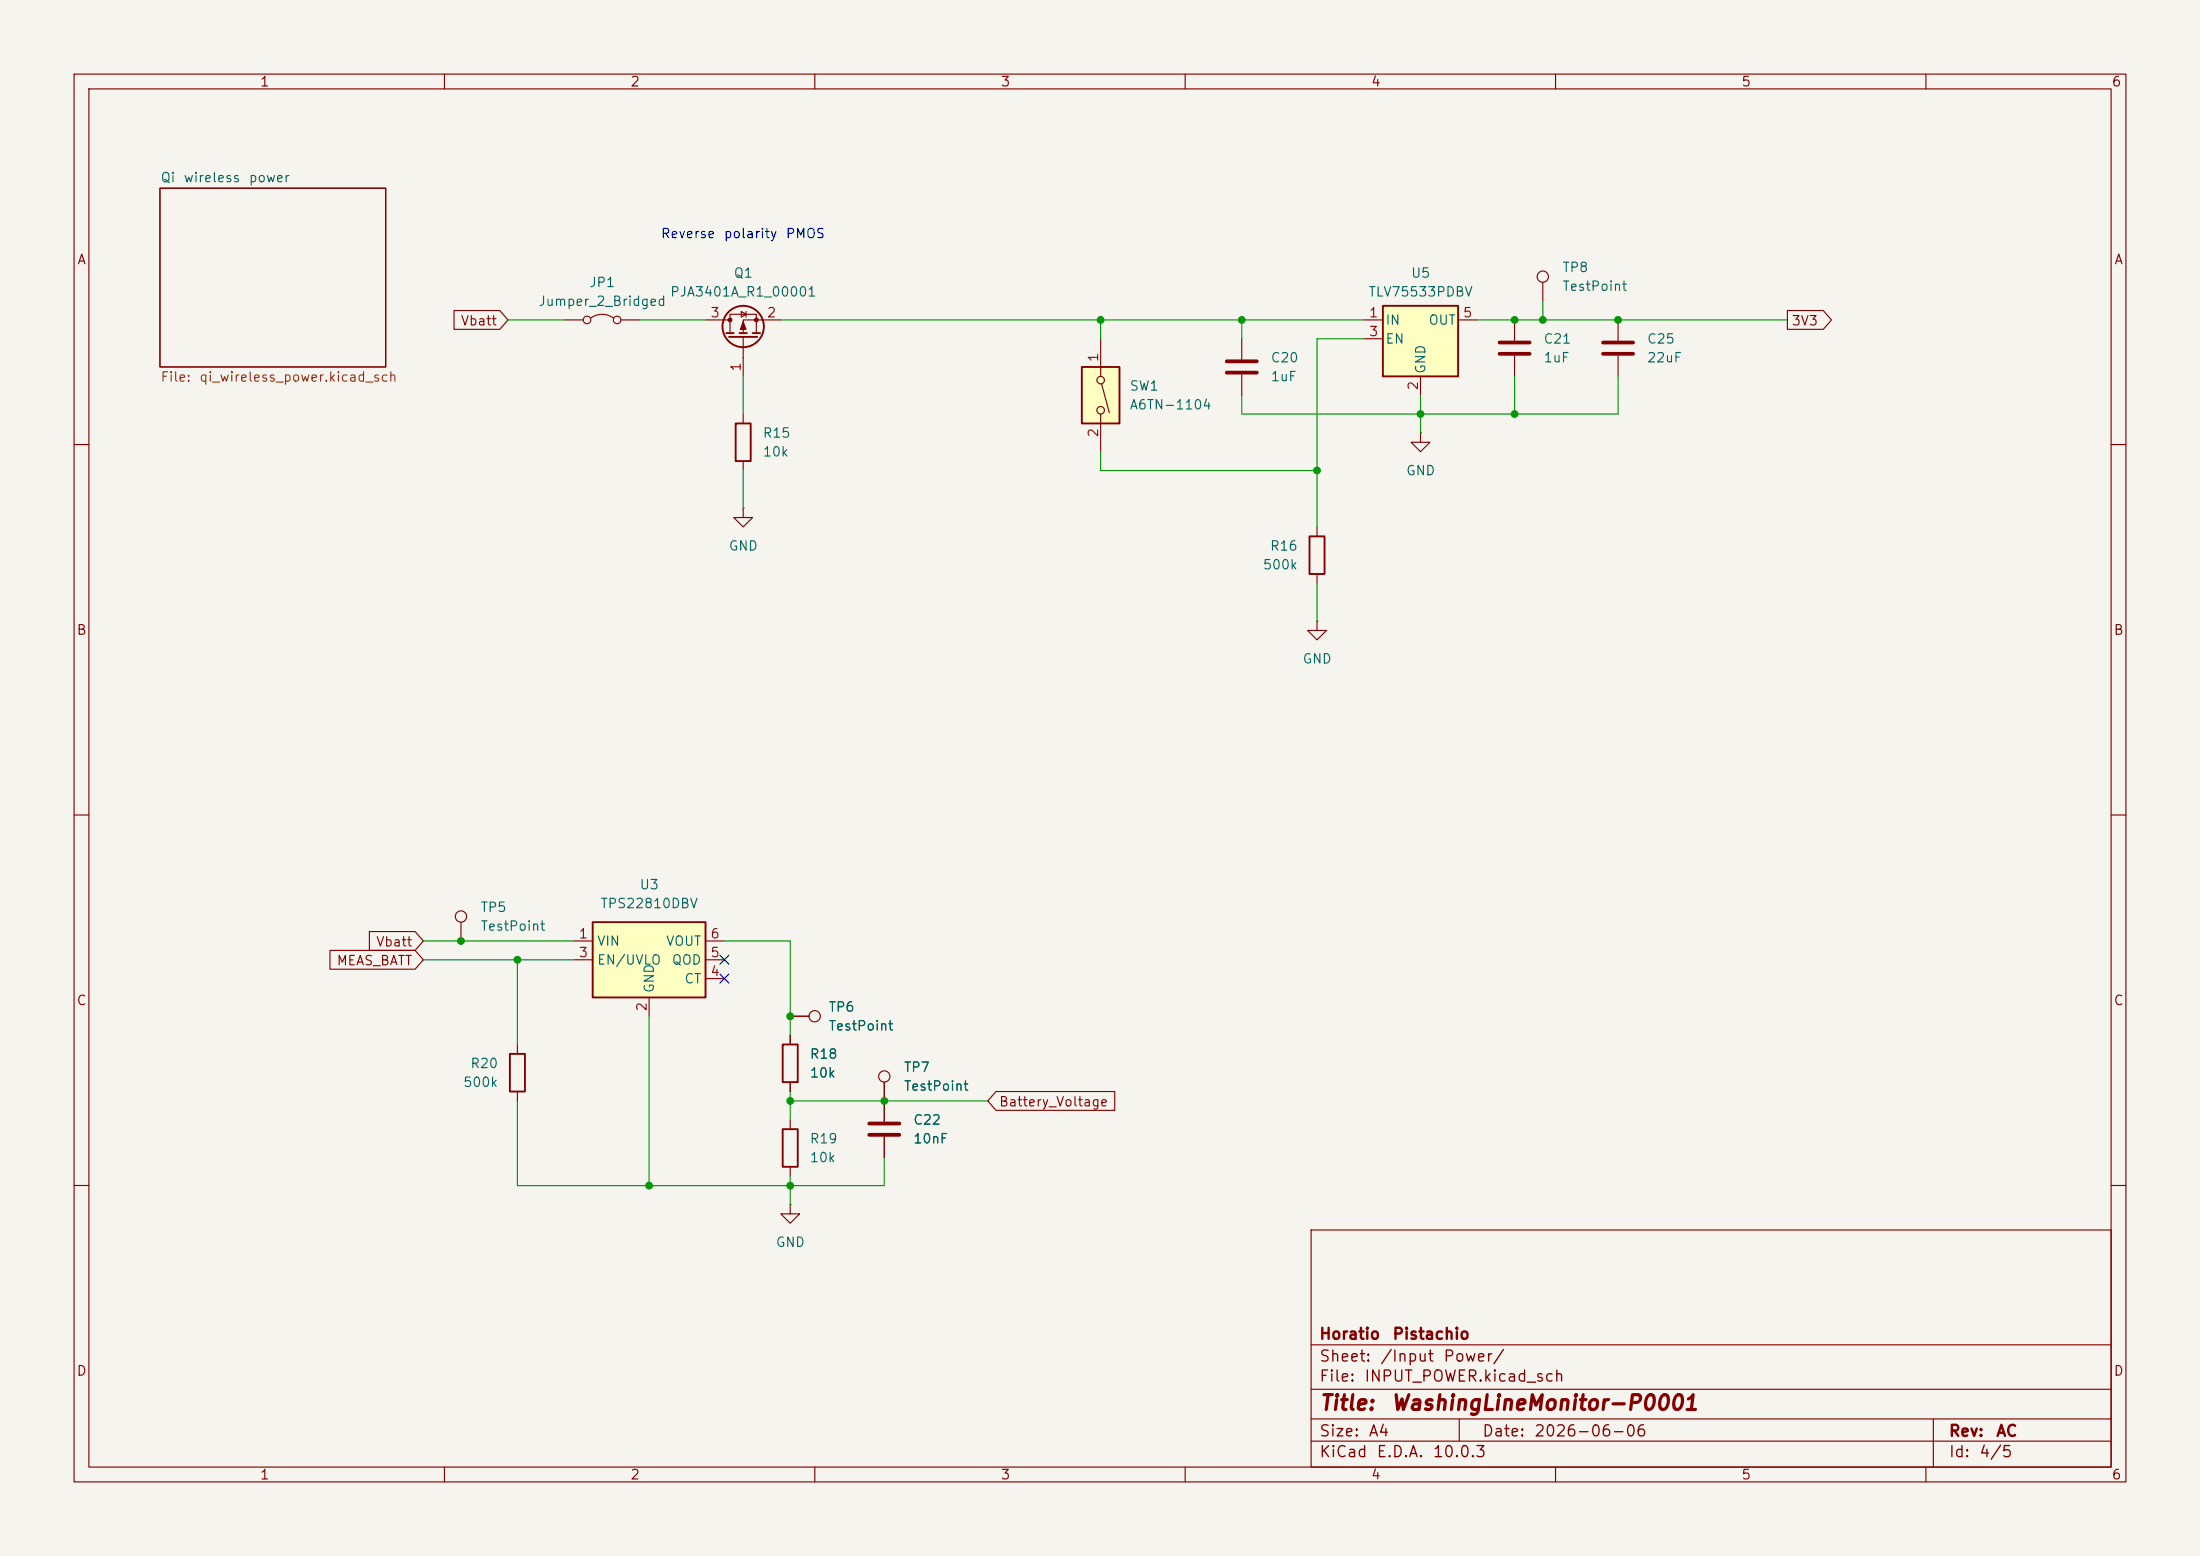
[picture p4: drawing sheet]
<svg xmlns="http://www.w3.org/2000/svg" width="297mm" height="210mm" viewBox="0 0 297 210" stroke-linecap="round" stroke-linejoin="round" font-family="sans-serif">
<path d="M0 0h297v210h-297z" fill="#f5f4ef" stroke="#f5f4ef" stroke-width=".14"/>
<g fill="none" stroke="#840000" stroke-width=".15">
<path d="M10 10h277v190h-277zM12 12h273v186h-273zM60 10v2M110 10v2M160 10v2M210 10v2M260 10v2M21.6 25.4h30.5v24.1h-30.5zM10 60h2M285 60h2M10 110h2M285 110h2"/>
<path d="M119.4 148.6v2.8M119.4 153.4v2.8M10 160h2M177 166h108v32h-108zM285 160h2M60 198v2M110 198v2M160 198v2M177 194.5h108M177 191.5h108M177 187.5h108M177 181.5h108"/>
<path d="M197 191.5v3M210 198v2M260 198v2M261 191.5v6.5"/>
</g>
<path d="M117.3 151.6h4.1M117.3 153.2h4.1" fill="none" stroke="#840000" stroke-width=".51"/>
<path d="M186.7 41.3h10.1v9.5h-10.1z" fill="#ffffc2"/>
<g fill="none" stroke="#840000" stroke-width=".25">
<path d="M98 45h1.1M98.4 45.5h3.8M99.8 45h1M101.6 45h1M186.7 41.3h10.1v9.5h-10.1zM176.8 72.4h2v5.1h-2zM68.8 142.2h2.1v5.1h-2.1zM105.7 152.4h2v5.1h-2zM105.7 141h2v5.1h-2z"/>
<circle cx="100.3" cy="44.1" r="2.79"/>
</g>
<g fill="none" stroke="#840000" stroke-width=".15">
<path d="M208.3 38.1v2.5M76.2 43.2h2.5M79.8 42.9a2.54 2.54 0 0 1 3 0M83.8 43.2h2.6M95.2 43.2h3.4M98.6 45v-2.6h3.5v2.6M100.1 42l.6 .4-.6 .4zM100.3 45.5v5.3M100.7 42v.8M105.4 43.2h-5.1v1.8M184.1 43.2h2.6M184.1 45.7h2.6"/>
<path d="M191.8 58.4v1.3h1.2l-1.2 1.3-1.3-1.3h1.3M191.8 58.4h.1M191.8 50.8v2.5M196.8 43.2h2.6M204.5 43.2v2.8M204.5 48v2.8M218.4 43.2v2.8M218.4 48v2.8M177.8 71.1v1.3M177.8 77.5v1.2M177.8 83.8v1.3h1.3l-1.3 1.3-1.3-1.3h1.3M177.8 83.8h.1"/>
<path d="M62.2 124.5v2.5M106.7 139.7v1.3M106.7 137.2h2.5M69.8 141v1.2M69.8 147.3v1.3M106.7 146.1v1.2M106.7 151.1v1.3M106.7 157.5v1.3M106.7 162.6v1.2h1.2l-1.2 1.3-1.3-1.3h1.3M106.7 162.6h.1"/>
<circle cx="208.3" cy="37.3" r=".76"/>
<circle cx="79.2" cy="43.2" r=".51"/>
<circle cx="83.3" cy="43.2" r=".51"/>
<circle cx="62.2" cy="123.7" r=".76"/>
<circle cx="110" cy="137.2" r=".76"/>
</g>
<g fill="#840000" stroke="#840000" stroke-width=".15">
<path d="M100.3 43.4l.4 1.1h-.8z"/>
<circle cx="98.6" cy="43.2" r=".25"/>
<circle cx="102.1" cy="43.2" r=".25"/>
</g>
<path d="M202.4 46.2h4.1M202.4 47.8h4.1M216.4 46.2h4.1M216.4 47.8h4.1" fill="none" stroke="#840000" stroke-width=".51"/>
<path d="M80 124.5h15.2v10.1h-15.2z" fill="#ffffc2"/>
<path d="M80 124.5h15.2v10.1h-15.2z" fill="none" stroke="#840000" stroke-width=".25"/>
<path d="M167.6 45.7v2.8M167.6 50.5v2.8M77.5 127h2.5M77.5 129.5h2.5M87.6 134.6v2.6M95.2 127h2.6M95.2 129.5h2.6M95.2 132.1h2.6" fill="none" stroke="#840000" stroke-width=".15"/>
<path d="M165.6 50.3h4.1M165.6 48.8h4.1" fill="none" stroke="#840000" stroke-width=".51"/>
<path d="M146 49.5h5.1v7.7h-5.1z" fill="#ffffc2"/>
<g fill="none" stroke="#840000" stroke-width=".15">
<path d="M61.3 41.9h6.2l1.1 1.3-1.1 1.3h-6.2zM100.3 55.9v1.3M148.6 45.7v5.1M148.6 55.9v5.1M148.7 51.8l1.1 3.9M241.3 41.9h4.8l1.2 1.3-1.2 1.3h-4.8zM100.3 68.6v1.3h1.3l-1.3 1.2-1.2-1.2h1.2M100.3 68.6h.1M100.3 62.2v1.3M44.5 128.3h11.5l1.1 1.2-1.1 1.3h-11.5zM49.9 125.7h6.1l1.1 1.3-1.1 1.3h-6.1zM106.7 137.2h2.5"/>
<path d="M106.7 139.7v1.3M106.7 146.1v1.2M119.4 146.1v5.3M119.4 153.4v2.8M134.5 147.3h16v2.6h-16l-1.2-1.3z"/>
<circle cx="148.6" cy="55.4" r=".51"/>
<circle cx="148.6" cy="51.3" r=".51"/>
<circle cx="119.4" cy="145.3" r=".76"/>
</g>
<path d="M99.3 57.2h2v5h-2zM146 49.5h5.1v7.7h-5.1z" fill="none" stroke="#840000" stroke-width=".25"/>
<g fill="none" stroke="#009600" stroke-width=".15">
<path d="M68.6 43.2h7.6M86.4 43.2h8.8M100.3 50.8v5.1M105.4 43.2h78.7M148.6 43.2v2.5M167.6 43.2v2.5M184.1 45.7h-6.3v25.4M191.8 53.3v5.1M199.4 43.2h41.9M204.5 50.8v5.1M208.3 40.6v2.6M218.4 50.8v5.1h-50.8v-2.6"/>
<path d="M100.3 63.5v5.1M148.6 61v2.5h29.2M177.8 78.7v5.1M57.1 129.5h20.4M57.1 127h20.4M69.8 129.5v11.5M87.6 137.2v22.8M97.8 127h8.9v12.7M69.8 148.6v11.4h49.6v-3.8M106.7 148.6h26.6M106.7 147.3v3.8M106.7 158.8v3.8"/>
</g>
<path d="M97.2 131.5l1.2 1.2M97.2 128.9l1.2 1.2M98.4 131.5l-1.2 1.2M98.4 128.9l-1.2 1.2" fill="none" stroke="#000084" stroke-width=".15"/>
<g fill="#009600" stroke="#009600" stroke-width=".14">
<circle cx="69.8" cy="129.5" r=".46"/>
<circle cx="62.2" cy="127" r=".46"/>
<circle cx="191.8" cy="55.9" r=".46"/>
<circle cx="208.3" cy="43.2" r=".46"/>
<circle cx="204.5" cy="43.2" r=".46"/>
<circle cx="204.5" cy="55.9" r=".46"/>
<circle cx="218.4" cy="43.2" r=".46"/>
<circle cx="177.8" cy="63.5" r=".46"/>
<circle cx="148.6" cy="43.2" r=".46"/>
<circle cx="167.6" cy="43.2" r=".46"/>
<circle cx="119.4" cy="148.6" r=".46"/>
<circle cx="106.7" cy="160" r=".46"/>
<circle cx="106.7" cy="148.6" r=".46"/>
<circle cx="106.7" cy="137.2" r=".46"/>
<circle cx="87.6" cy="160" r=".46"/>
</g>
<g font-size="2" fill="#840000">
<text x="178" y="190.8">Title:</text>
<text x="187.7" y="190.8">WashingLineMonitor-P0001</text>
</g>
<g font-size="1.5" fill="#840000">
<text x="178" y="184.2">Sheet:</text>
<text x="178" y="181.2">Horatio</text>
<text x="186.2" y="184.2">/Input</text>
<text x="187.9" y="181.2">Pistachio</text>
<text x="194.7" y="184.2">Power/</text>
<text x="178" y="186.9">File:</text>
<text x="184.1" y="186.9">INPUT_POWER.kicad_sch</text>
<text x="178" y="197.1">KiCad</text>
<text x="178" y="194.3">Size:</text>
<text x="184.7" y="194.3">A4</text>
<text x="185.7" y="197.1">E.D.A.</text>
<text x="193.3" y="197.1">10.0.3</text>
<text x="200" y="194.3">Date:</text>
<text x="207" y="194.3">2026-06-06</text>
<text x="263" y="194.3">Rev:</text>
<text x="263" y="197.1">Id:</text>
<text x="267.1" y="197.1">4/5</text>
<text x="269.4" y="194.3">AC</text>
</g>
<g font-size="1.3" fill="#840000">
<text x="35" y="12">1</text>
<text x="85" y="12">2</text>
<text x="135" y="12">3</text>
<text x="185" y="12">4</text>
<text x="235" y="12">5</text>
<text x="285" y="12">6</text>
<text x="10.3" y="36">A</text>
<text x="285.3" y="36">A</text>
<text x="62.1" y="44.2">Vbatt</text>
<text x="241.8" y="44.2">3V3</text>
<text x="10.3" y="86">B</text>
<text x="285.3" y="86">B</text>
<text x="45.4" y="130.6">MEAS_BATT</text>
<text x="50.7" y="128.1">Vbatt</text>
<text x="10.3" y="136">C</text>
<text x="285.3" y="136">C</text>
<text x="134.8" y="149.7">Battery_Voltage</text>
<text x="10.3" y="186">D</text>
<text x="285.3" y="186">D</text>
<text x="35" y="200">1</text>
<text x="85" y="200">2</text>
<text x="135" y="200">3</text>
<text x="185" y="200">4</text>
<text x="235" y="200">5</text>
<text x="285" y="200">6</text>
</g>
<g font-size="1.3" fill="#006464">
<text x="21.6" y="24.9">Qi</text>
<text x="24.7" y="24.9">wireless</text>
<text x="33.5" y="24.9">power</text>
<text x="72.6" y="41.6">Jumper_2_Bridged</text>
<text x="79.5" y="39.1">JP1</text>
<text x="90.4" y="40.3">PJA3401A_R1_00001</text>
<text x="99" y="37.8">Q1</text>
<text x="184.7" y="40.3">TLV75533PDBV</text>
<text x="190.4" y="37.8">U5</text>
<text x="210.8" y="37">TP8</text>
<text x="210.8" y="39.6">TestPoint</text>
<text x="186.9" y="44.2">IN</text>
<text x="186.9" y="46.7">EN</text>
<text x="192.8" y="44.2">OUT</text>
<text x="208.3" y="46.7">C21</text>
<text x="222.3" y="46.7">C25</text>
<text x="152.4" y="53">SW1</text>
<text x="171.5" y="51.8">1uF</text>
<text x="171.5" y="49.2">C20</text>
<text x="192.7" y="50.5" transform="rotate(-90 192.7 50.5)">GND</text>
<text x="208.3" y="49.2">1uF</text>
<text x="222.3" y="49.2">22uF</text>
<text x="102.9" y="59.4">R15</text>
<text x="152.4" y="55.6">A6TN-1104</text>
<text x="102.9" y="61.9">10k</text>
<text x="189.7" y="64.5">GND</text>
<text x="98.3" y="74.6">GND</text>
<text x="170.4" y="77.2">500k</text>
<text x="171.4" y="74.6">R16</text>
<text x="175.8" y="89.9">GND</text>
<text x="64.8" y="123.4">TP5</text>
<text x="64.8" y="125.9">TestPoint</text>
<text x="81" y="122.9">TPS22810DBV</text>
<text x="86.3" y="120.4">U3</text>
<text x="80.5" y="128">VIN</text>
<text x="80.5" y="130.5">EN/UVLO</text>
<text x="89.8" y="128">VOUT</text>
<text x="90.6" y="130.5">QOD</text>
<text x="88.6" y="134.1" transform="rotate(-90 88.6 134.1)">GND</text>
<text x="92.3" y="133.1">CT</text>
<text x="111.8" y="136.9">TP6</text>
<text x="109.2" y="143.2">R18</text>
<text x="111.8" y="139.4">TestPoint</text>
<text x="62.4" y="147">500k</text>
<text x="63.4" y="144.5">R20</text>
<text x="109.2" y="145.8">10k</text>
<text x="121.9" y="145">TP7</text>
<text x="121.9" y="147.5">TestPoint</text>
<text x="109.2" y="154.6">R19</text>
<text x="123.2" y="152.1">C22</text>
<text x="123.2" y="154.6">10nF</text>
<text x="109.2" y="157.2">10k</text>
<text x="104.6" y="168.6">GND</text>
</g>
<g font-size="1.3" fill="#0000c2">
<text x="89.1" y="32.5">Reverse</text>
<text x="97.6" y="32.5">polarity</text>
<text x="106" y="32.5">PMOS</text>
</g>
<g font-size="1.3" fill="#a90000">
<text x="95.8" y="43.2">3</text>
<text x="103.4" y="43.2">2</text>
<text x="184.7" y="43.2">1</text>
<text x="184.7" y="45.7">3</text>
<text x="197.4" y="43.2">5</text>
<text x="100.3" y="50.2" transform="rotate(-90 100.3 50.2)">1</text>
<text x="148.6" y="49" transform="rotate(-90 148.6 49)">1</text>
<text x="191.7" y="52.8" transform="rotate(-90 191.7 52.8)">2</text>
<text x="148.6" y="59.1" transform="rotate(-90 148.6 59.1)">2</text>
<text x="78" y="127">1</text>
<text x="78" y="129.5">3</text>
<text x="95.8" y="129.5">5</text>
<text x="95.8" y="127">6</text>
<text x="87.6" y="136.6" transform="rotate(-90 87.6 136.6)">2</text>
<text x="95.8" y="132.1">4</text>
</g>
<g font-size="1.3" fill="#725600">
<text x="21.6" y="51.8">File:</text>
<text x="26.8" y="51.8">qi_wireless_power.kicad_sch</text>
</g>
</svg>
